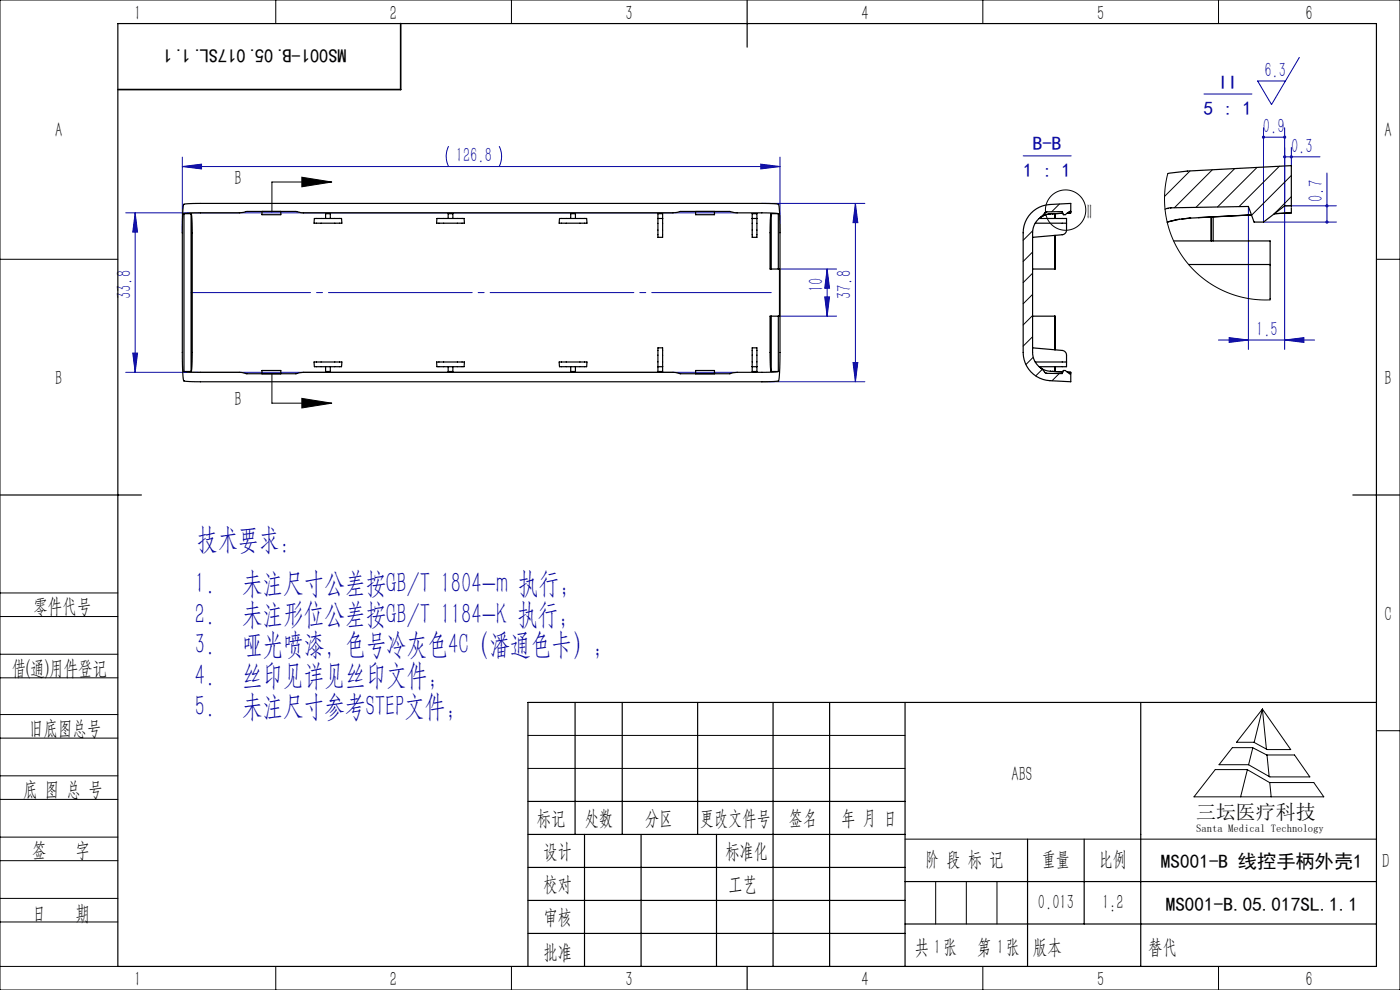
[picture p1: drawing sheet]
<svg xmlns="http://www.w3.org/2000/svg" width="297mm" height="210mm" viewBox="0 0 297 210" stroke-linecap="round" stroke-linejoin="round" font-family="sans-serif">
<g fill="none" stroke="#000" stroke-width=".21">
<path d="M0 0h297v210h-297zM58.5 0v5M108.5 0v5M208.5 0v5M258.5 0v5M64 37.6l6.4 1-6.4 1zM70.4 38.6h-12.7v6.4M0 55h25M292 55h5M57.7 79.2v6.3h12.7M64 84.5l6.4 1-6.4 1zM0 138.8h25"/>
<path d="M0 125.8h25M0 130.8h25M0 143.8h25M0 156.6h25M0 151.6h25M112 156h80M261.4 158.6h4.3l3 1.5h5.9l3.3 4.7h-8.5l-4.5-2.6h-6.3zM265.8 158.6l-.9 3.6M267.8 150.4l6 8.6h-5l-2.8-1.5h-3.7zM267.8 150.4l-1.7 7.1M267.8 150.4l.9 8.5M292 155h5"/>
<path d="M0 169.6h25M0 164.6h25M0 177.6h25M112 163h80M192 178h100M257.8 163.2h6.8l4.7 2.8h9.4l2.1 3h-27.5zM264.6 163.3l-1.4 5.7M268.8 160.1l.4 4.6M269.4 166l.3 3M0 182.6h25M0 190.6h25M0 195.6h25"/>
<path d="M198.5 187v9M205 187v9M211.5 187v9M0 205h25M58.5 205v5M108.5 205v5M208.5 205v5M258.5 205v5"/>
<circle cx="226.1" cy="44.6" r="4.3"/>
</g>
<g fill="none" stroke="#0000a0" stroke-width=".21">
<path d="M255.4 19.9h10.2M275.6 12.2l-5.9 10-2.9-5h5.9M38.7 35.3l4.1-.5v1zM38.7 33.3v16.1M38.7 35.3h126.8M95.2 31a4.8 4.8 0 0 0 0 4.3M105.9 31a4.8 4.8 0 0 1 0 4.3M161.4 34.8l4.1 .5-4.1 .5zM165.5 33.3v16.1M217.1 33.1h10.1M268 27.1v20h15.5M268 29.1h4.5"/>
<path d="M272.5 27.1v47M272.5 33.3h7.5M273.9 31.3v3.8M281.5 36.7v10.4M26.7 45.2h129.7M28.7 45.2l.5 4h-1zM28.7 45.2v33.8M161.6 43.1h21.9M165.1 57.1h12.4M175.5 57.1l.5 4h-1zM175.5 57.1v10M181.5 43.1l.5 4.1h-1z"/>
<path d="M181.5 43.1v37.9M264.8 43.8v30.3M272.5 43.7h11M26.7 79h129.7M28.2 74.9h1l-.5 4.1zM165.1 67.1h12.4M175 63h1l-.5 4.1zM181 76.9h1l-.5 4.1zM258.5 72.1h20.4M260.8 71.6l4 .5-4 .5zM272.5 72.1l4.1-.5v1zM161.6 81h21.9"/>
</g>
<path d="M163.6 62.1h-123.1" fill="none" stroke="#0000a0" stroke-width=".21" stroke-dasharray="30.5 1.3 1.3 1.3" stroke-dashoffset="5.1"/>
<g fill="none" stroke="#000" stroke-width=".25">
<path d="M25 5h267v200h-267zM158.5 0v10M0 105h30M287 105h10M122 149v28M132 149v28M148 149v28M164 149v56M176 149v56M192 149v56M242 149v56M292 149h-180v56"/>
<path d="M112 170h80M112 177h80M124 177v28M136 177v28M152 177v28M218 178v27M230 178v18M112 184h80M112 191h80M112 198h80M192 187h100M192 196h100"/>
<path d="M158.5 205v5"/>
</g>
<path d="M85 5v14h-60" fill="none" stroke="#000" stroke-width=".35"/>
<path d="M64 37.6l6.4 1-6.4 1zM64 84.5l6.4 1-6.4 1z" fill="#000"/>
<g fill="#0000a0">
<path d="M260.8 71.6l4 .5-4 .5zM272.5 72.1l4.1-.5v1z"/>
<path d="M272.3 28.8a.34 .34 0 0 0 .1 .6 .34 .34 0 0 0 .5-.3h-.4h.4l-.2-.3zM267.8 28.9l-.1 .2h.3h-.3a.34 .34 0 0 0 .4 .3 .34 .34 0 0 0 .2-.5 .34 .34 0 0 0-.5 0z"/>
<path d="M273.7 33a.34 .34 0 0 0 .1 .6 .34 .34 0 0 0 .5-.3h-.4h.4l-.2-.3zM272.3 33l-.1 .3h.3h-.3a.34 .34 0 0 0 .4 .3 .34 .34 0 0 0 .2-.5 .34 .34 0 0 0-.5-.1z"/>
<path d="M28.7 45.2l.5 4h-1zM28.2 74.9h1l-.5 4.1z"/>
<path d="M181.5 43.1l.5 4.1h-1zM181 76.9h1l-.5 4.1zM175.5 57.1l.5 4h-1zM175 63h1l-.5 4.1z"/>
<path d="M281.3 43.4a.34 .34 0 0 0 0 .6 .34 .34 0 0 0 .5-.2 .34 .34 0 0 0-.3-.5v.4v-.4zM281.2 46.9v.4l.3 .1v-.3v.3a.34 .34 0 0 0 .3-.4 .34 .34 0 0 0-.6-.1z"/>
<path d="M38.7 35.3l4.1-.5v1zM161.4 34.8l4.1 .5-4.1 .5z"/>
</g>
<g fill="none" stroke="#000" stroke-width=".25">
<path d="M247.7 36.8l4.2-.5 22-1.2v8.5M39 45.3l2.9-.1h8.9l1.6-.4h10.4l1.6 .4h78.4l1.6-.4h10.4l1.6 .4h6.5l2.2 .1M39 43.3l3.5-.2h119.1l3.4 .2 .2 .2 .1 .9 .2 4.1v27.1l-.3 5-.4 .3-3.2 .1h-119.1l-3.4-.2-.2-.2-.1-.9-.1-4.9v-27.1l.1-3.3zM39 45.3h1.5M39 45.3v33.5M40.5 45.3l.2 1.1 .1 3v26l-.3 3.4M40.5 45.3v33.5M55.6 44.9v.6h4v-.6M66.7 46.3h5.8v1h-5.9zM69.1 46.3v-1h1v1M92.7 46.3h5.8v1h-5.9zM95.1 46.3v-1h1v1"/>
<path d="M118.7 46.3h5.8v1h-5.9zM121.1 46.3v-1h1v1M139.6 46.4v3.9h1v-3.9M139.6 46.4v-1.1h1v1.1M139.6 46.3h1M147.6 44.9v.6h4v-.6M159.6 46.4v3.9h1v-3.9M159.6 46.4v-1.1h1v1.1M159.6 46.3h1M163.6 45.3l-.2 2.7v9.1h2v10h-2v9l.2 2.7M163.6 45.3v11.8M165.1 45.3h-1.5"/>
<path d="M165.1 45.3v11.8M218.7 45.2a6 6 0 0 1 4-1.8l4.5-.3v1.7l-.3 .1-.9 .6h-.4l-.3-.6h-3.3l-.9 .9a4.4 4.4 0 0 0-2 3.6v25.4a5.7 5.7 0 0 0 2.3 3.9l.6 .5h3.3l.3-.6h.4l.9 .7h.3v1.7l-4.5-.2a6 6 0 0 1-5.6-6v-25.4a6 6 0 0 1 1.6-4.2zM219.6 47.3h6.7M220.4 46.3h5.9v2.5a1 1 0 0 1-1 1l-6.2 .5M221.9 45h.1M222 44.9h.1M222.4 45.4l-1.6 .6 .4-.2M222.9 45.4l-1.1 .2-.9 .4M223.2 45.4l2.3-.2-3 .2M223.8 45.3v1M223.8 49.9v7.2M223.8 49.9v7.2h-4.7"/>
<path d="M226.3 47.3v.1M227.2 44.8h.1M227.2 44.9v.3h-.8M247.8 44.2v.1M248.4 44.1h.1M249 51.1h20.4v5h-17.2M250.2 46.5l-2.6 .6M252.6 46.2l-3 .4-2 .5M257 46v5.1M257.4 46v5.1M265.5 45.6l-11.2 .5M265.5 45.6l-14.8 .9"/>
<path d="M269.4 56.1v7.5M273.9 43.6l-1.4 .1-4.5 3.4h-2l-1.2-3.3-16.5 .3-1.1 .3M273.9 43.6v.2M273.9 44.1v1M273.9 45.1l-3.6 .2M274 45.1l-3.6 .2M39 78.8l2.9 .2h8.9l1.6 .3h10.4l1.6-.3h78.4l1.6 .3h10.4l1.6-.3h6.5l2.2-.2M40.5 78.8h-1.5M55.6 79.3v-.7h4v.7M66.6 76.8h5.9v1h-5.8zM69.1 77.8v1h1v-1M92.6 76.8h5.9v1h-5.8z"/>
<path d="M95.1 77.8v1h1v-1M118.6 76.8h5.9v1h-5.8zM121.1 77.8v1h1v-1M139.6 73.8h1v5h-1zM139.6 77.8h1M147.6 79.3v-.7h4v.7M159.6 73.8h1v5h-1zM159.6 77.8h1M163.6 78.8h1.5M163.6 67.1v11.7M165.1 67.1v11.7M219.1 73.8l6.2 .5a1 1 0 0 1 1 1v2.5h-5.9"/>
<path d="M219.1 67.1h4.7v7.1M220.8 78.1l.4 .2M220.9 78.1l.9 .5 1.1 .2M221.9 79.2h.1M222.1 79.2h-.1M222.8 78.8l2.7 .1M222.8 78.8h.1M223.8 77.8v1M223.8 67.1v7.1M226.3 76.8h-6.7M226.4 78.9l.8 .1v.2"/>
</g>
<g fill="none" stroke="#000" stroke-width=".21">
<path d="M247.7 36.8l-.4 2.5-.2 2.4v2.4l.4 2.7 .7 2.3 1 2.4 1.2 2.2 1.4 2 1.8 1.9 1.9 1.6 2 1.4 2.2 1.2 2.3 .8 2.4 .7 2.5 .3h2.5M252.5 36.3l-5.4 5.4M257.2 36l-8.1 8.1M261.9 35.8l-8.2 8.2M266.7 35.5l-8.4 8.4M271.4 35.3l-8.6 8.5M273.9 37.2l-8.4 8.5M219.1 53.5l-2 2M219.1 58l-2 2M219.1 48.9l-2 2.1M224.8 43.3l-1.7 1.6M273.9 41.7l-3.7 3.7"/>
<path d="M219.1 62.4l-2 2M219.1 66.9l-2 2M219.1 71.4l-2 2M219.2 75.8l-1.6 1.5M221.1 78.3l-1.4 1.4M224.7 79.2l-1.5 1.6"/>
</g>
<g font-size="6.3" fill="#0000a0">
<text x="41.8" y="116.5">技术要求：</text>
<text x="41.3" y="125.8">1.</text>
<text x="51.3" y="125.8">未注尺寸公差按GB/T 1804-m 执行；</text>
<text x="41.3" y="132.3">2.</text>
<text x="51.3" y="132.3">未注形位公差按GB/T 1184-K 执行；</text>
<text x="41.3" y="138.8">3.</text>
<text x="51.3" y="138.8">哑光喷漆，色号冷灰色4C（潘通色卡）；</text>
<text x="41.3" y="145.3">4.</text>
<text x="51.3" y="145.3">丝印见详见丝印文件；</text>
<text x="41.3" y="151.8">5.</text>
<text x="51.3" y="151.8">未注尺寸参考STEP文件；</text>
</g>
<g font-size="4.4">
<text x="28.5" y="4.1">1</text>
<text x="82.7" y="4.1">2</text>
<text x="132.7" y="4.1">3</text>
<text x="182.7" y="4.1">4</text>
<text x="232.7" y="4.1">5</text>
<text x="277" y="4.1">6</text>
<text x="11.7" y="29.1">A</text>
<text x="293.7" y="29.1">A</text>
<text x="49.8" y="39.3">B</text>
<text x="230.7" y="46.4">II</text>
<text x="11.7" y="81.6">B</text>
<text x="293.7" y="81.6">B</text>
<text x="49.8" y="86.2">B</text>
<text x="7.1" y="130.1">零件代号</text>
<text x="293.7" y="131.6">C</text>
<text x="2.5" y="143.2">借(通)用件登记</text>
<text x="6.2" y="155.8">旧底图总号</text>
<text x="214.6" y="165.6">ABS</text>
<text x="4.9" y="168.9">底 图 总 号</text>
<text x="113.9" y="174.9">标记</text>
<text x="124.1" y="174.9">处数</text>
<text x="136.9" y="174.9">分区</text>
<text x="148.5" y="174.9">更改文件号</text>
<text x="167.4" y="174.9">签名</text>
<text x="178.5" y="174.9">年 月 日</text>
<text x="6.8" y="181.9">签</text>
<text x="16" y="181.9">字</text>
<text x="115.3" y="181.9">设计</text>
<text x="153.9" y="181.9">标准化</text>
<text x="196.3" y="183.7">阶 段 标 记</text>
<text x="221" y="183.7">重量</text>
<text x="233.1" y="183.7">比例</text>
<text x="293.2" y="184.1">D</text>
<text x="115.3" y="189">校对</text>
<text x="154.6" y="189">工艺</text>
<text x="6.8" y="195.2">日</text>
<text x="16" y="195.2">期</text>
<text x="115.3" y="196">审核</text>
<text x="220.2" y="192.7">0.013</text>
<text x="233.8" y="192.7">1:2</text>
<text x="115.3" y="203.4">批准</text>
<text x="194" y="202.4">共 张</text>
<text x="198.1" y="202.4">1</text>
<text x="207.3" y="202.4">第 张</text>
<text x="211.5" y="202.4">1</text>
<text x="219.1" y="202.4">版本</text>
<text x="28.5" y="209.1">1</text>
<text x="82.7" y="209.1">2</text>
<text x="132.7" y="209.1">3</text>
<text x="182.7" y="209.1">4</text>
<text x="232.7" y="209.1">5</text>
<text x="277" y="209.1">6</text>
</g>
<g font-size="4.4" fill="#0000a0">
<text x="268.2" y="16.3">6.3</text>
<text x="267.9" y="28.2">0.9</text>
<text x="96.7" y="34.5">126.8</text>
<text x="273.9" y="32.4">0.3</text>
<text x="280.6" y="42.8" transform="rotate(-90 280.6 42.8)">0.7</text>
<text x="27.8" y="63.5" transform="rotate(-90 27.8 63.5)">33.8</text>
<text x="174.6" y="61.9" transform="rotate(-90 174.6 61.9)">10</text>
<text x="180.6" y="63.5" transform="rotate(-90 180.6 63.5)">37.8</text>
<text x="266.5" y="71.3">1.5</text>
</g>
<text font-size="4.4" fill="#010000" x="243.6" y="202.4">替代</text>
<text font-size="4.2" x="253.7" y="173.7">三坛医疗科技</text>
<g font-size="4.1">
<text x="73.5" y="10.4" transform="rotate(-180 73.5 10.4)">MS001-B.05.017SL.1.1</text>
<text x="246.3" y="184">MS001-B 线控手柄外壳1</text>
<text x="247.3" y="193.1">MS001-B.05.017SL.1.1</text>
</g>
<g font-size="4.1" fill="#0000a0">
<text x="258.5" y="18.8">II</text>
<text x="255.4" y="24.4">5 : 1</text>
<text x="219.1" y="31.9">B-B</text>
<text x="217.1" y="37.6">1 : 1</text>
</g>
<text font-size="2.3" x="253.7" y="176.6">Santa Medical Technology</text>
</svg>
